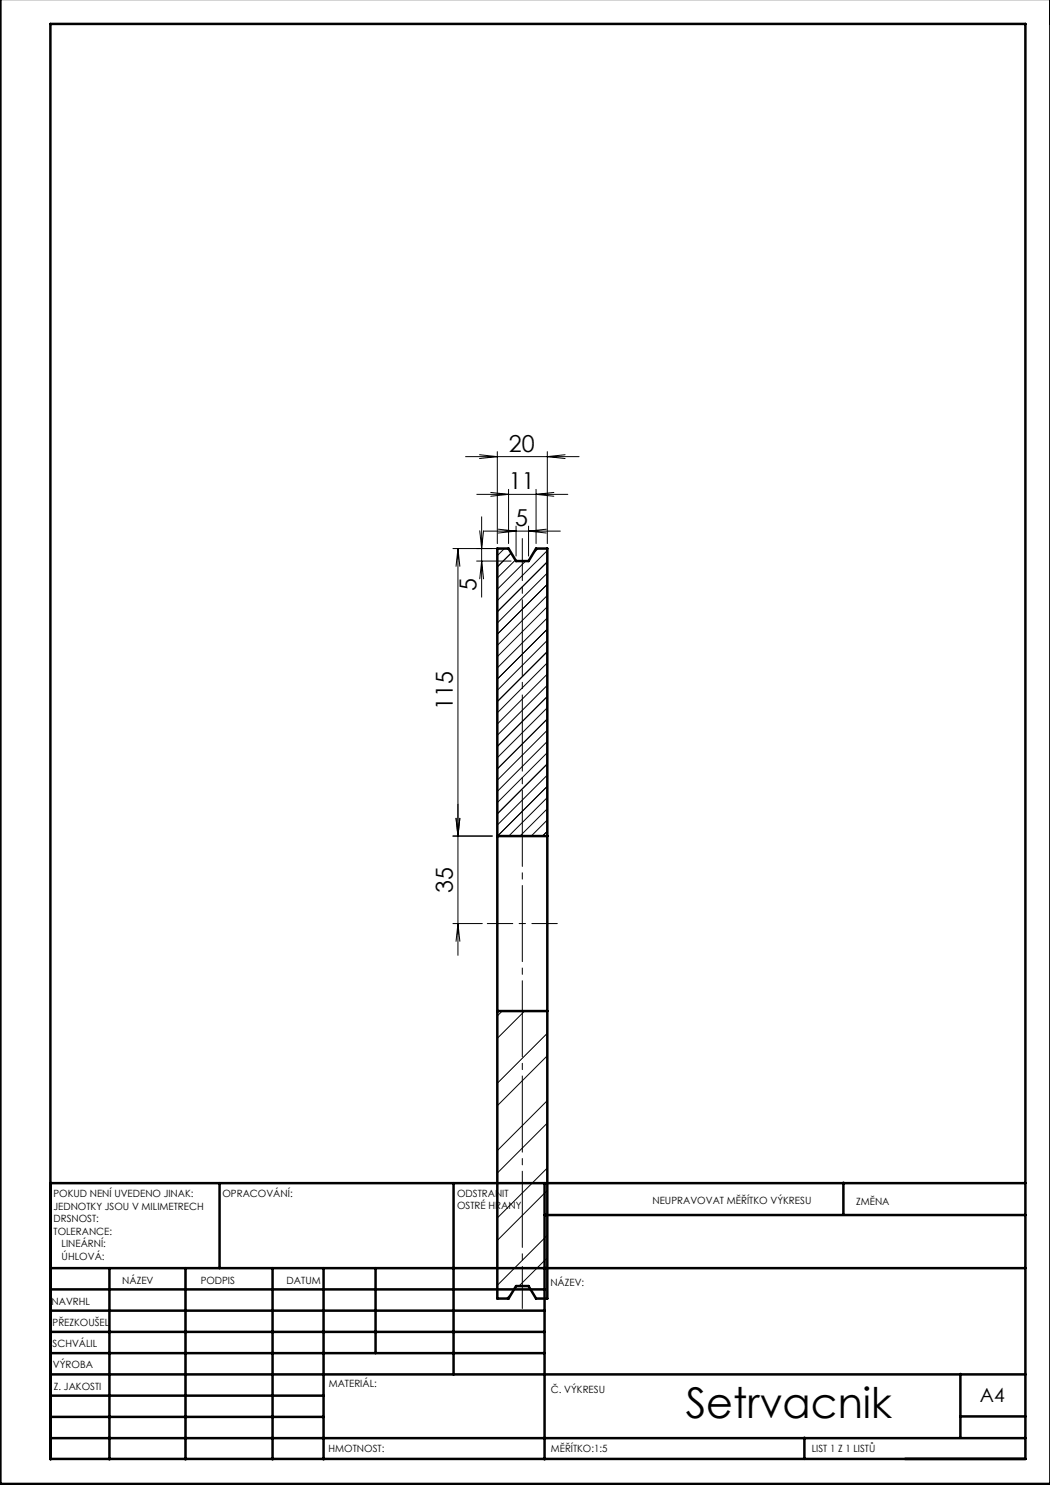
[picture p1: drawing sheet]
<svg xmlns="http://www.w3.org/2000/svg" width="210mm" height="297mm" viewBox="0 0 210 297" stroke-linecap="round" stroke-linejoin="round" font-family="sans-serif">
<path d="M104.5 107.7v154" fill="none" stroke="#000" stroke-width=".2" stroke-dasharray="15.2 1.3 1.3 1.3" stroke-dashoffset="6.8"/>
<path d="M97.5 184.7h14" fill="none" stroke="#000" stroke-width=".2" stroke-dasharray="15.2 1.3 1.3 1.3" stroke-dashoffset="10.1"/>
<g fill="none" stroke="#000" stroke-width=".2">
<path d="M93.1 91.3h22.7M95.4 98.9h18.2M95.9 90.9l3.6 .4-3.6 .4M98.2 98.5l3.5 .4-3.5 .4M99.5 90.3v18.4M101.7 97.9v10.8M107.2 97.9v10.8M109.5 90.3v18.4M110.8 98.5l-3.6 .4 3.6 .4M113 90.9l-3.5 .4 3.5 .4M90.6 109.7h10.1M91.6 109.7v81.4"/>
<path d="M91.6 109.7l.4 3.6M91.6 109.7l-.4 3.6M95.3 112.2h6.9M95.9 106.2l.4 3.5 .4-3.5M95.9 115.8l.4-3.6 .4 3.6M96.3 103.4v16M96.9 106.2h15.2M99.7 105.8l3.5 .4-3.5 .4M100.9 109.7l-1.4 1.4M102.2 110.6l-2.7 2.8M103.1 112l-3.6 3.6M103.2 105.2v6"/>
<path d="M105.1 112.2l-5.6 5.7M105.7 105.2v6M107.6 109.7l-1 1M109.3 105.8l-3.6 .4 3.6 .4M109.5 110.1l-10 10M109.5 112.4l-10 10M109.5 114.6l-10 10M109.5 116.9l-10 10M109.5 119.1l-10 10M109.5 139.3l-10 10M109.5 121.3l-10 10M109.5 123.6l-10 10"/>
<path d="M109.5 125.8l-10 10M109.5 128.1l-10 10M109.5 130.3l-10 10M109.5 132.6l-10 10M109.5 134.8l-10 10M109.5 137.1l-10 10M109.5 143.8l-10 10M109.5 152.8l-10 10M109.5 157.3l-10 9.9M109.5 141.5l-10 10M109.5 146l-10 10M109.5 148.3l-10 10"/>
<path d="M109.5 150.5l-10 10M109.5 155l-10 10M109.5 159.5l-7.7 7.7M90.6 167.2h7.9M91.2 163.7l.4 3.5 .4-3.5M109.5 161.8l-5.5 5.4M109.5 164l-3.3 3.2M109.5 166.2l-1 1M90.6 184.7h5.9M91.2 188.3l.4-3.6 .4 3.6M100.4 202.2l-.9 1M104.9 202.2l-5.4 5.5"/>
<path d="M109.5 206.7l-10 10M109.5 211.1l-10 10M109.5 220.1l-10 10M109.5 233.6l-10 10M109.5 224.6l-10 10M109.5 238.1l-10 10M102.3 258.7l-1 1M109.5 247.1l-10 10M109.5 251.6l-5.7 5.6"/>
</g>
<g fill="none" stroke="#000" stroke-width=".5">
<path d="M.1 -.1v296.9h210M99.5 167.2v35M99.5 167.2h10M99.5 167.2v-57.5h2.2l1.5 2.5h2.5l1.5-2.5h2.3v57.5M109.5 167.2v35M99.5 202.2h10M99.5 202.2v57.5h2.2l1.5-2.5h2.5l1.5 2.5h2.3v-57.5M10.1 236.6h195M43.9 236.6v17M90.7 236.6v38.3M108.9 236.6v55.3M168.7 236.5v6.4"/>
<path d="M10.1 253.6h195M10.1 257.9h98.8M21.9 253.6v38.3M37.1 253.6v38.3M54.5 253.6v38.3M64.7 253.6v38.3M75.1 253.6v17M108.9 243h96.2M10.1 270.6h98.8M10.1 266.4h98.8M10.1 262.1h98.8M10.1 279.1h54.6"/>
<path d="M10.1 274.9h195M192.1 274.8v12.7M10.1 291.8h195v-287h-195v287.1M10.1 287.6h195M10.1 283.4h54.6M160.9 287.5v4.3M192.1 283.3h13"/>
</g>
<text font-size="8.5" x="137.1" y="283.5">Setrvacnik</text>
<g font-size="4.7">
<text x="101.8" y="90.3">20</text>
<text x="101.8" y="97.9">11</text>
<text x="103.1" y="105.2">5</text>
<text x="95.3" y="118.1" transform="rotate(-90 95.3 118.1)">5</text>
<text x="90.6" y="142.1" transform="rotate(-90 90.6 142.1)">115</text>
<text x="90.6" y="178.6" transform="rotate(-90 90.6 178.6)">35</text>
</g>
<text font-size="3.9" x="196" y="280.4">A4</text>
<g font-size="2">
<text x="10.7" y="239.5">POKUD NENÍ UVEDENO JINAK:</text>
<text x="44.5" y="239.5">OPRACOVÁNÍ:</text>
<text x="91.4" y="239.4">ODSTRANIT</text>
<text x="10.7" y="242">JEDNOTKY JSOU V MILIMETRECH</text>
<text x="10.7" y="244.5">DRSNOST:</text>
<text x="91.4" y="241.9">OSTRÉ HRANY</text>
<text x="130.5" y="240.8">NEUPRAVOVAT MĚŘÍTKO VÝKRESU</text>
<text x="171.2" y="241">ZMĚNA</text>
<text x="10.7" y="247">TOLERANCE:</text>
<text x="12.3" y="249.5">LINEÁRNÍ:</text>
<text x="12.3" y="252">ÚHLOVÁ:</text>
<text x="24.4" y="256.9">NÁZEV</text>
<text x="40.1" y="256.8">PODPIS</text>
<text x="57.3" y="256.8">DATUM</text>
<text x="110.1" y="257.1">NÁZEV:</text>
<text x="10.3" y="260.9">NAVRHL</text>
<text x="10.5" y="269.3">SCHVÁLIL</text>
<text x="10.5" y="265.2">PŘEZKOUŠEL</text>
<text x="10.6" y="273.6">VÝROBA</text>
<text x="10.8" y="278">Z. JAKOSTI</text>
<text x="65.8" y="277.4">MATERIÁL:</text>
<text x="110.2" y="278.5">Č. VÝKRESU</text>
<text x="65.7" y="290.4">HMOTNOST:</text>
<text x="110.2" y="290.5">MĚŘÍTKO:1:5</text>
<text x="162.4" y="290.4">LIST 1 Z 1 LISTŮ</text>
</g>
</svg>
